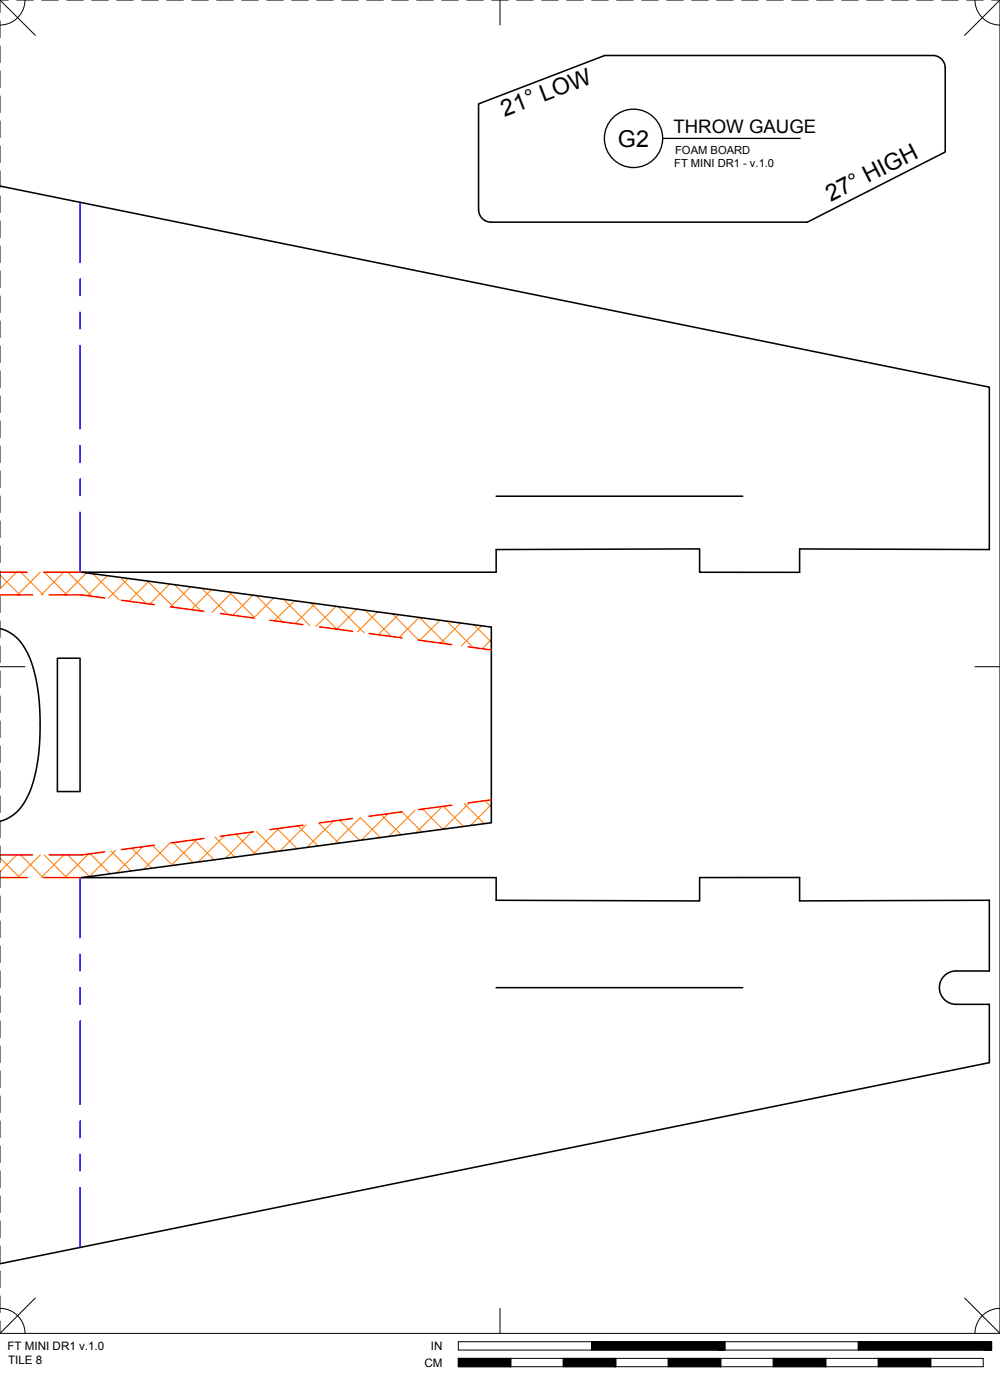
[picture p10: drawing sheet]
<svg xmlns="http://www.w3.org/2000/svg" width="190mm" height="267mm" viewBox="0 0 190 267" stroke-linecap="round" stroke-linejoin="round" font-family="sans-serif">
<!-- layer: 01 CUT -->
<path d="M91.2 19.8l24-9.2h62.5a2.38 2.38 0 0 1 2.4 2.4v16l-26.3 13.3h-60.2a2.4 2.4 0 0 1-2.4-2.4zM0 35.4l188.5 38.4v30.9l-36.2-.1v4.4h-19v-4.4l-38.8 .1v4.3h-78.9l78 10.5v37.2l-78 10.5h78.9v4.3l38.8 .1v-4.4h19v4.4l36.2-.1v13.5h-6.4a3.2 3.2 0 0 0-3.1 3.2 3.2 3.2 0 0 0 3.1 3.1h6.4v11.1l-188.5 38.3M94.5 94.5h47M0 119.8a8 8 0 0 1 5.4 5 34.8 34.8 0 0 1 2.2 14.7 30.4 30.4 0 0 1-2.5 12.6 7.7 7.7 0 0 1-5.1 4.3M10.9 125.4h4.4v25.4h-4.4zM94.5 188.2h47" fill="none" stroke="#000" stroke-width=".3"/>
<!-- layer: 03 CREASE -->
<g fill="none" stroke="#00f" stroke-width=".3">
<path d="M15.3 38.5v11.5M15.3 53.1v3.2M15.3 59.5v3.2M15.3 65.8v15.9M15.3 84.9v3.2M15.3 91.2v3.2M15.3 97.6v11.4M15.3 167.2v11.4M15.3 181.8v3.2M15.3 188.1v3.2M15.3 194.5v15.9M15.3 213.5v3.2"/>
<path d="M15.3 219.9v3.2M15.3 226.2v11.4"/>
</g>
<!-- layer: 06 CAVITY -->
<g fill="none" stroke="#ff7f00" stroke-width=".2">
<path d="M0 109.6l3.8 3.7M3.2 109l-3.2 3.2M3.9 109l4.4 4.3M7.7 109l-4.4 4.3M8.4 109l4.4 4.3M12.1 109l-4.3 4.3M12.9 109l4.6 4.6M16.5 109.1l-4.2 4.2M17.7 109.3l5 5M20.5 109.7l-3.8 3.8M22.9 110l5 5M24.4 110.2l-3.8 3.8"/>
<path d="M28.1 110.7l5 5M28.4 110.7l-3.8 3.8M32.3 111.3l-3.8 3.8M33.3 111.4l5 5M36.3 111.8l-3.8 3.8M38.4 112.1l5 5M40.3 112.3l-3.9 3.8M43.6 112.8l5 5M44.2 112.9l-3.8 3.8M48.2 113.4l-3.8 3.8M48.8 113.5l5 5M52.1 113.9l-3.8 3.8"/>
<path d="M54 114.2l5 5M56.1 114.4l-3.8 3.9M59.2 114.9l5 5M60.1 115l-3.9 3.8M64 115.5l-3.8 3.8M64.4 115.5l5 5.1M68 116l-3.9 3.9M69.6 116.2l5 5.1M71.9 116.6l-3.8 3.8M74.7 116.9l5.1 5.1M75.9 117.1l-3.8 3.8M79.9 117.6l-3.9 3.9"/>
<path d="M79.9 117.6l5.1 5.1M83.8 118.2l-3.8 3.8M85.1 118.3l5 5M87.8 118.7l-3.9 3.8M90.3 119l3.3 3.3M91.7 119.2l-3.8 3.9M93.6 121.8l-1.7 1.8M37 160l3.8 3.8M37.6 159.9l-5 5M40.9 159.4l3.8 3.9M42.8 159.2l-5 5M44.9 158.9l3.8 3.8"/>
<path d="M48 158.5l-5.1 5M48.8 158.4l3.9 3.8M52.8 157.9l3.8 3.8M53.1 157.8l-5 5M56.8 157.3l3.8 3.9M58.3 157.1l-5 5M60.7 156.8l3.8 3.8M63.5 156.4l-5 5M64.7 156.3l3.8 3.8M68.6 155.7l3.9 3.9M68.7 155.7l-5 5M72.6 155.2l3.8 3.8"/>
<path d="M73.9 155l-5 5M76.5 154.7l3.9 3.8M79.1 154.3l-5 5M80.5 154.1l3.8 3.9M84.3 153.6l-5.1 5M84.5 153.6l3.8 3.8M88.4 153.1l3.9 3.8M89.5 152.9l-5.1 5.1M92.4 152.5l1.2 1.3M93.6 153.3l-4 4M0 163.4l3.8 3.8M3.2 162.9l-3.2 3.1"/>
<path d="M3.9 162.9l4.3 4.3M7.7 162.9l-4.3 4.3M8.4 162.9l4.3 4.3M12.2 162.9l-4.4 4.3M12.9 162.9l4.1 4.1M16.8 162.7l-4.5 4.5M17.2 162.6l3.8 3.9M21.1 162.1l3.8 3.8M22 162l-5 5M25.1 161.6l3.8 3.8M27.2 161.3l-5 5M29.1 161l3.8 3.9"/>
<path d="M32.4 160.6l-5 5M33 160.5l3.8 3.8"/>
</g>
<!-- layer: 02 SCORE -->
<g fill="none" stroke="#f00" stroke-width=".3">
<path d="M0 109h5.2M0 113.3h6.2M8.4 109h7.2M9.4 113.3h6.2l4.4 .6M23.1 114.3l6.3 .9M32.5 115.6l6.3 .9M42 116.9l6.3 .8M51.4 118.2l6.3 .8M60.9 119.4l6.3 .9M70.3 120.7l6.3 .8M79.7 122l6.3 .8M89.2 123.2l4.4 .6"/>
<path d="M38.8 159.7l-6.3 .9M48.3 158.5l-6.3 .8M57.7 157.2l-6.3 .8M67.2 155.9l-6.3 .9M76.6 154.7l-6.3 .8M86 153.4l-6.3 .8M93.6 152.4l-4.4 .6M0 167.2h5.2M0 162.9h6.2M8.4 167.2h7.2M20 162.3l-4.4 .6h-6.2M29.4 161l-6.3 .9"/>
</g>
<!-- layer: 23 NOTES -->
<g fill="none" stroke="#000" stroke-width=".25">
<path d="M126.2 26.4h26.2"/>
<circle cx="120.7" cy="26.4" r="5.6"/>
</g>
<!-- layer: 22 TILED -->
<g fill="#000" stroke="#000" stroke-width=".19">
<path d="M87.3 258.8l10 1.6v-1.6zM87.3 258.8l10 1.6h-10z"/>
<path d="M107.3 258.8l10 1.6v-1.6zM107.3 258.8l10 1.6h-10z"/>
<path d="M127.3 258.8l10 1.6v-1.6zM127.3 258.8l10 1.6h-10z"/>
<path d="M112.7 255.6l25.4 1.6v-1.6zM112.7 255.6l25.4 1.6h-25.4z"/>
<path d="M147.3 258.8l10 1.6v-1.6zM147.3 258.8l10 1.6h-10z"/>
<path d="M167.3 258.8l10 1.6v-1.6zM167.3 258.8l10 1.6h-10z"/>
<path d="M163.5 255.6l25.4 1.6v-1.6zM163.5 255.6l25.4 1.6h-25.4z"/>
</g>
<g fill="none" stroke="#000" stroke-width=".19">
<path d="M0 0h1.6M0 0v2.4M0 4v3.2M0 8.7v3.2M0 13.5v3.2M0 18.3v3.1M0 0l6.7 6.7M3.2 0h3.1M4.8 0a4.8 4.8 0 0 1-4.8 4.8M7.9 0h3.2M12.7 0h3.2M17.5 0h3.1"/>
<path d="M22.2 0h3.2M27 0h3.2M31.7 0h3.2M36.5 0h3.2M41.3 0h3.1M46 0h3.2M50.8 0h3.2M55.6 0h3.1M60.3 0h3.2M65.1 0h3.2M69.8 0h3.2M74.6 0h3.2"/>
<path d="M79.4 0h3.1M84.1 0h3.2M88.9 0h3.2M93.7 0h3.1M95.2 0v4.8M98.4 0h3.2M103.2 0h3.2M107.9 0h3.2M112.7 0h3.2M117.5 0h3.1M122.2 0h3.2M127 0h3.2"/>
<path d="M131.8 0h3.1M136.5 0h3.2M141.3 0h3.2M146 0h3.2M150.8 0h3.2M155.6 0h3.1M160.3 0h3.2M165.1 0h3.2M169.9 0h3.1M174.6 0h3.2M179.4 0h3.2M184.1 0h3.2"/>
<path d="M185.7 0a4.8 4.8 0 0 0 4.8 4.8M188.9 0h1.6M190.5 0v254M190.5 0l-6.7 6.7M0 23v3.2M0 27.8v3.2M0 32.6v3.1M0 37.3v3.2M0 42.1v3.2M0 46.8v3.2M0 51.6v3.2M0 56.4v3.1"/>
<path d="M0 61.1v3.2M0 65.9v3.2M0 70.7v3.1M0 75.4v3.2M0 80.2v3.2M0 84.9v3.2M0 89.7v3.2M0 94.5v3.1M0 99.2v3.2M0 104v3.2M0 108.8v3.1M0 113.5v3.2"/>
<path d="M0 118.3v3.2M0 127h4.8M0 123v3.2M0 127.8v3.2M0 132.6v3.1M0 137.3v3.2M185.7 127h4.8M0 142.1v3.2M0 146.9v3.1M0 151.6v3.2M0 156.4v3.2M0 161.1v3.2"/>
<path d="M0 165.9v3.2M0 170.7v3.1M0 175.4v3.2M0 180.2v3.2M0 185v3.1M0 189.7v3.2M0 194.5v3.2M0 199.2v3.2M0 204v3.2M0 208.8v3.1M0 213.5v3.2M0 218.3v3.2"/>
<path d="M0 223.1v3.1M0 227.8v3.2M0 232.6v3.2M0 237.3v3.2M0 242.1v3.2M0 246.9v3.1M0 251.6v2.4M0 254h190.5M0 249.2a4.8 4.8 0 0 1 4.8 4.8M6.7 247.3l-6.7 6.7M87.3 255.6h101.6v1.6h-101.6zM87.3 258.8h100v1.6h-100z"/>
<path d="M95.2 249.2v4.8M97.3 258.8v1.6M107.3 258.8v1.6M112.7 255.6v1.6M117.3 258.8v1.6M127.3 258.8v1.6M137.3 258.8v1.6M138.1 255.6v1.6M147.3 258.8v1.6M157.3 258.8v1.6M163.5 255.6v1.6M167.3 258.8v1.6"/>
<path d="M177.3 258.8v1.6M183.8 247.3l6.7 6.7M190.5 249.2a4.8 4.8 0 0 0-4.8 4.8"/>
</g>
<g font-size="4.4">
<text x="96.1" y="22.2" transform="rotate(-21 96.1 22.2)">21° LOW</text>
<text x="117.7" y="28">G2</text>
<text x="158.3" y="38.5" transform="rotate(-27 158.3 38.5)">27° HIGH</text>
</g>
<text font-size="3.5" x="128.3" y="25.3">THROW GAUGE</text>
<g font-size="2.2">
<text x="1.4" y="257.2">FT MINI DR1 v.1.0</text>
<text x="82.1" y="257.2">IN</text>
<text x="1.5" y="259.8">TILE 8</text>
<text x="80.8" y="260.4">CM</text>
</g>
<g font-size="2.1">
<text x="128.6" y="29.3">FOAM BOARD</text>
<text x="128.4" y="31.8">FT MINI DR1 - v.1.0</text>
</g>
</svg>
